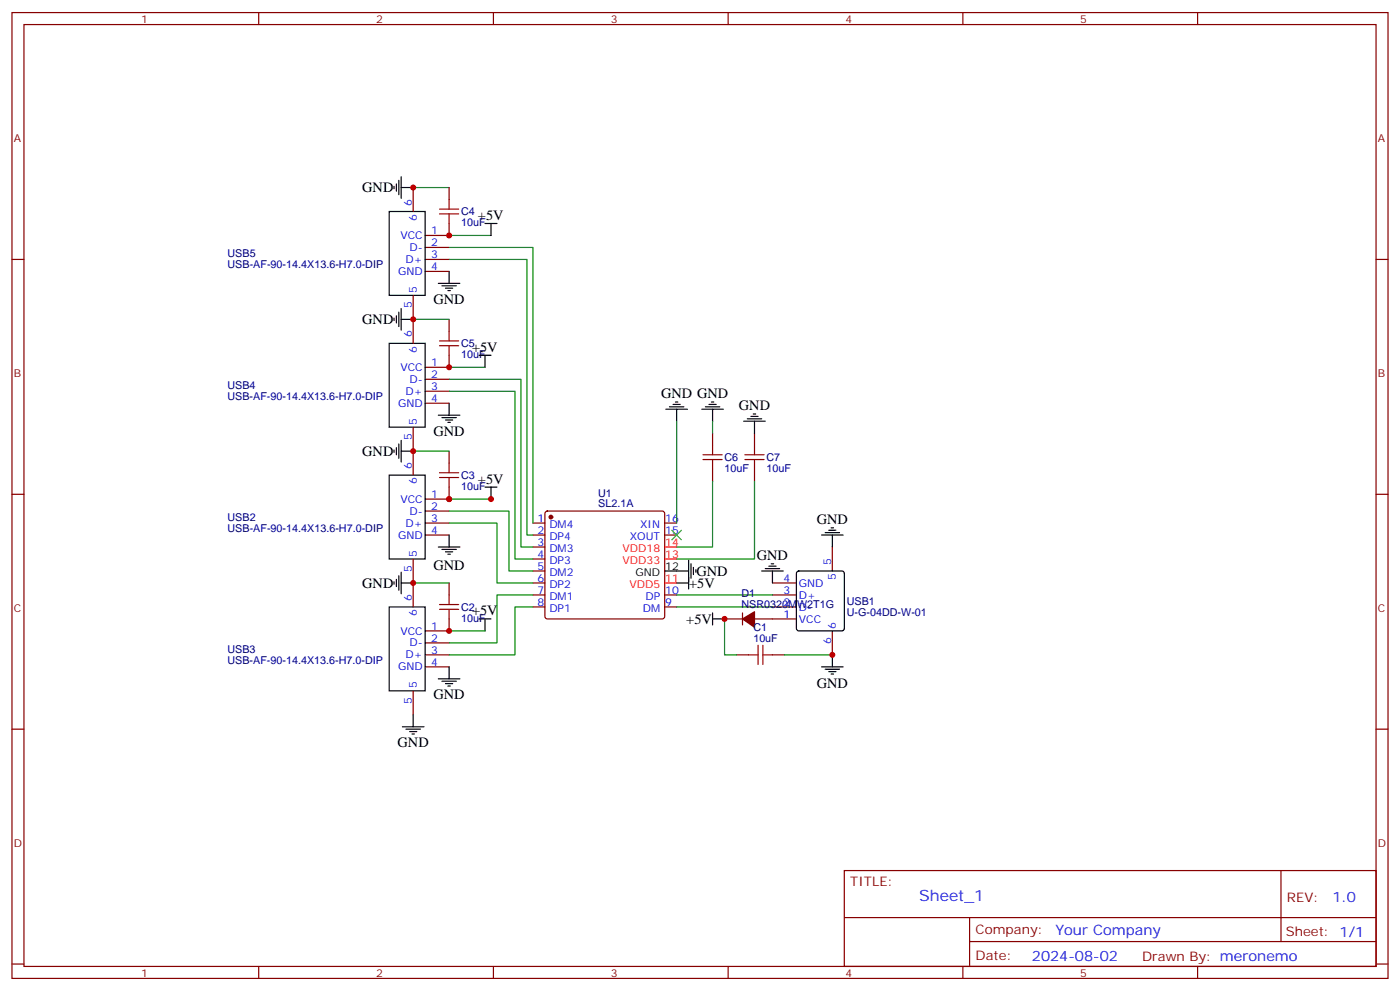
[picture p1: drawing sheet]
<svg xmlns="http://www.w3.org/2000/svg" width="412mm" height="292mm" viewBox="0 0 412 292" stroke-linecap="round" stroke-linejoin="round" font-family="sans-serif">
<g fill="none" stroke="#870000" stroke-width=".35">
<path d="M3.5 3.7h405.4v284.3h-405.4zM7.1 7.2h398.2v277.3h-398.2zM76.2 3.7v3.5M145.3 3.7v3.5M214.5 3.7v3.5M283.6 3.7v3.5M352.8 3.7v3.5M121.7 55.2v7.1M132.3 55.2v3.5M3.5 76.4h3.6M125.2 76.4h7.1M125.2 72.8h7.1"/>
<path d="M125.2 79.9h7.1M132.3 65.8v3.5h-7.1M405.3 76.4h3.6M121.7 87v14.1M132.3 94v3.5M125.2 111.7h7.1M125.2 115.2h7.1M125.2 118.7h7.1M132.3 104.6v3.5h-7.1M121.7 125.8v14.1M132.3 132.8v3.5M209.9 127.5v3.6"/>
<path d="M209.9 138.1v3.5M222.2 127.5v3.6M222.2 138.1v3.5M3.5 145.5h3.6M125.2 150.5h7.1M125.2 154h7.1M125.2 157.5h7.1M132.3 143.4v3.5h-7.1M157 154h3.5M157 157.5h3.5M160.7 150.7l.5-.2h33.9l.5 .2 .2 .5v30.3l-.2 .5-.5 .2h-33.9l-.5-.2-.2-.5v-30.3zM195.8 154h3.5"/>
<path d="M195.8 157.5h3.5M405.3 145.5h3.6M121.7 164.6v14.1M132.3 171.6v3.6M157 171.6h3.5M157 175.2h3.5M157 178.7h3.5M157 161h3.5M157 164.6h3.5M157 168.1h3.5M195.8 175.2h3.5M195.8 178.7h3.5"/>
<path d="M227.5 171.6h7.1M227.5 175.2h7.1M227.5 178.7h7.1M245.2 161v7.1M125.2 189.3h7.1M125.2 192.8h7.1M125.2 196.3h7.1M132.3 182.2v3.5h-7.1M213.4 182.2h5.3M217 192.8h3.5M218.7 180.4v3.6M222.2 182.2h12.4"/>
<path d="M227.5 192.8h3.6M245.2 185.7v7.1M3.5 214.7h3.6M121.7 203.4v7M405.3 214.7h3.6M248.7 256.3h156.6v28.2h-156.6zM377.3 256.3v20.9M248.7 270.1h156.5M285.6 277.2h119.6M285.6 270.1v14.2M3.5 283.8h3.6M76.2 284.5v3.5"/>
<path d="M145.3 284.5v3.5M214.5 284.5v3.5M283.6 284.5v3.5M352.8 284.5v3.5M405.3 283.8h3.6"/>
</g>
<g fill="none" stroke="#000" stroke-width=".35">
<path d="M116.1 54.9v.7M116.8 54.2v2.1M117.5 53.1v4.2M118.2 52v6.4M118.2 55.2h3.5M114.7 62.3h10.5v24.7h-10.5zM132.3 79.9v3.5M142.9 65.8h3.5M144.6 65.8v3.5M116.1 93.7v.7M116.8 93v2.1M117.5 91.9v4.2"/>
<path d="M118.2 90.8v6.4M118.2 94h3.5M129.1 83.4h6.4M130.2 84.1h4.2M131.2 84.8h2.1M131.9 85.5h.7M114.7 101.1h10.5v24.7h-10.5zM132.3 118.7v3.5M141.1 104.6h3.5M142.9 104.6v3.5M197.2 119.8h4.2M198.3 119.1h2.1"/>
<path d="M199 118.4h.7M207.8 119.8h4.2M208.8 119.1h2.2M209.5 118.4h.8M114.7 139.9h10.5v24.7h-10.5zM116.1 132.5v.7M116.8 131.8v2.1M117.5 130.7v4.2M118.2 129.6v6.4M118.2 132.8h3.5M129.1 122.2h6.4M130.2 122.9h4.2"/>
<path d="M131.2 123.6h2.1M131.9 124.4h.7M196.1 120.5h6.4M199.3 120.5v3.5M206.7 120.5h6.4M209.9 120.5v3.5M219.1 124h6.3M220.1 123.3h4.3M221.2 122.6h2.1M221.9 121.9h.7M222.2 124v3.5M132.3 157.5v3.5"/>
<path d="M142.9 143.4h3.5M144.6 143.4v3.5M242 157.5h6.4M243.1 156.8h4.2M244.1 156.1h2.1M244.8 155.4h.7M245.2 157.5v3.5M114.7 178.7h10.5v24.7h-10.5zM116.1 171.3v.7M116.8 170.6v2.1M117.5 169.5v4.2M118.2 171.6h3.5"/>
<path d="M118.2 168.5v6.3M129.1 161h6.4M130.2 161.7h4.2M131.2 162.5h2.1M131.9 163.2h.7M195.8 168.1h7M199.3 171.6h3.5M202.8 164.9v8.5M203.6 166v4.2M204.3 167v2.2M205 167.7v.8M224.4 168.1h6.3"/>
<path d="M225.4 167.4h4.3M226.5 166.7h2.1M227.2 166h.7M227.5 168.1v3.5M234.8 168.3l.5-.2h12.7l.5 .2 .2 .5v16.2l-.2 .5-.5 .2h-12.7l-.5-.2-.2-.5v-16.2zM129.1 199.8h6.4M132.3 196.3v3.5M141.1 182.2h3.5M142.9 182.2v3.5M209.9 182.2h3.5M209.9 180.4v3.6M242 196.3h6.4"/>
<path d="M243.1 197h4.2M244.1 197.7h2.1M244.8 198.4h.7M245.2 192.8v3.5M118.5 214h6.4M119.6 214.7h4.2M120.6 215.4h2.2M121.4 216.1h.7M121.7 210.4v3.6M130.2 200.6h4.2M131.2 201.3h2.1M131.9 202h.7"/>
</g>
<g fill="#870000" stroke="#870000" stroke-width=".35">
<path d="M218.7 182.2l3.5-2.1v4.6z"/>
<circle cx="162.3" cy="152.2" r=".53"/>
</g>
<path d="M195.8 171.6h3.5M195.8 164.6h3.5M195.8 161h3.5" fill="none" stroke="#f00" stroke-width=".35"/>
<g fill="none" stroke="#008700" stroke-width=".35">
<path d="M121.7 55.2h10.6M132.3 76.4h22.9v81.1h1.8M132.3 72.8h24.7v81.2M132.3 69.3h12.3M121.7 94h10.6M132.3 111.7h21.2v49.3h3.5M132.3 115.2h19.4v49.4h5.3M132.3 108.1h10.6M121.7 132.8h10.6M199.3 124v30M209.9 124v3.5M132.3 150.5h17.6v17.6h7.1"/>
<path d="M132.3 154h14.1v17.6h10.6M132.3 146.9h12.3M209.9 141.6v19.4h-10.6M222.2 141.6v23h-22.9M121.7 171.6h10.6M157 175.2h-10.6v14.1h-14.1M157 178.7h-5.3v14.1h-19.4M199.3 175.2h28.2M199.3 178.7h28.2M132.3 185.7h10.6M213.4 182.2v10.6h3.6M231.1 192.8h14.1"/>
</g>
<g fill="none" stroke="#a10000" stroke-width=".35">
<path d="M132.3 58.7v2.9M129.5 63h5.6M129.5 61.6h5.6M132.3 63v2.8M132.3 97.5v2.9M129.5 101.8h5.6M129.5 100.4h5.6M132.3 101.8v2.8M129.5 139.2h5.6M132.3 136.3v2.9M207.1 135.3h5.6M207.1 133.9h5.6"/>
<path d="M209.9 131.1v2.8M209.9 135.3v2.8M219.4 135.3h5.7M219.4 133.9h5.7M222.2 131.1v2.8M222.2 135.3v2.8M129.5 140.6h5.6M132.3 140.6v2.8M129.5 179.4h5.6M129.5 178h5.6M132.3 175.2v2.8M132.3 179.4v2.8"/>
<path d="M220.5 192.8h2.8M223.3 190v5.6M224.7 192.8h2.8M224.7 190v5.6"/>
</g>
<path d="M197.9 156.1l2.8 2.8M200.7 156.1l-2.8 2.8" fill="none" stroke="#3c3" stroke-width=".35"/>
<g fill="#c00">
<circle cx="121.7" cy="171.6" r=".88"/>
<circle cx="213.4" cy="182.2" r=".88"/>
<circle cx="245.2" cy="192.8" r=".88"/>
<circle cx="132.3" cy="185.7" r=".88"/>
<circle cx="121.7" cy="132.8" r=".88"/>
<circle cx="132.3" cy="146.9" r=".88"/>
<circle cx="132.3" cy="69.3" r=".88"/>
<circle cx="121.7" cy="55.2" r=".88"/>
<circle cx="132.3" cy="108.1" r=".88"/>
<circle cx="121.7" cy="94" r=".88"/>
<circle cx="144.6" cy="146.9" r=".88"/>
</g>
<text font-size="4.6" fill="#00f" x="270.8" y="265.3">Sheet_1</text>
<g font-size="4.2">
<text x="106.7" y="56.6">GND</text>
<text x="140.8" y="64.7">+5V</text>
<text x="127.7" y="89.5">GND</text>
<text x="106.7" y="95.4">GND</text>
<text x="139" y="103.5">+5V</text>
<text x="194.7" y="117.3">GND GND</text>
<text x="217.7" y="120.8">GND</text>
<text x="127.7" y="128.2">GND</text>
<text x="106.7" y="134.2">GND</text>
<text x="140.8" y="142.3">+5V</text>
<text x="240.6" y="154.3">GND</text>
<text x="127.7" y="167.7">GND</text>
<text x="223" y="164.9">GND</text>
<text x="106.7" y="173">GND</text>
<text x="203" y="173.1">+5V</text>
<text x="205.1" y="169.5">GND</text>
<text x="139" y="181.2">+5V</text>
<text x="202.2" y="183.6">+5V</text>
<text x="240.6" y="202.4">GND</text>
<text x="127.7" y="205.8">GND</text>
<text x="117.1" y="220">GND</text>
</g>
<g font-size="4.2" fill="#00f">
<text x="392.5" y="265.6">1.0</text>
<text x="310.9" y="275.1">Your Company</text>
<text x="304" y="282.9">2024-08-02</text>
</g>
<g font-size="3.9" fill="#800">
<text x="250.5" y="260.9">TITLE:</text>
<text x="379.1" y="265.6">REV:</text>
<text x="287.4" y="275.1">Company:</text>
<text x="378.7" y="275.7">Sheet: 1/1</text>
<text x="287.4" y="282.8">Date:</text>
<text x="336.4" y="282.8">Drawn By: meronemo</text>
</g>
<g font-size="3.2" fill="#800">
<text x="41.6" y="6.7">1</text>
<text x="110.8" y="6.7">2</text>
<text x="179.9" y="6.7">3</text>
<text x="249.1" y="6.7">4</text>
<text x="318.2" y="6.7">5</text>
<text x="4.1" y="41.8">A</text>
<text x="405.9" y="41.8">A</text>
<text x="4.1" y="110.9">B</text>
<text x="405.9" y="110.9">B</text>
<text x="4.1" y="180.1">C</text>
<text x="405.9" y="180.1">C</text>
<text x="4.1" y="249.2">D</text>
<text x="405.9" y="249.2">D</text>
<text x="41.6" y="287.5">1</text>
<text x="110.8" y="287.5">2</text>
<text x="179.9" y="287.5">3</text>
<text x="249.1" y="287.5">4</text>
<text x="318.2" y="287.5">5</text>
</g>
<g font-size="3.2" fill="#00f">
<text x="121.4" y="60.5" transform="rotate(-90 121.4 60.5)">6</text>
<text x="122.8" y="65" transform="rotate(-90 122.8 65)">6</text>
<text x="117.9" y="70.4">VCC</text>
<text x="127" y="69">1</text>
<text x="119.5" y="77.4">D+</text>
<text x="120.6" y="73.9">D-</text>
<text x="127" y="72.5">2</text>
<text x="127" y="76">3</text>
<text x="117.2" y="81">GND</text>
<text x="127" y="79.6">4</text>
<text x="122.8" y="86.3" transform="rotate(-90 122.8 86.3)">5</text>
<text x="121.4" y="90.7" transform="rotate(-90 121.4 90.7)">5</text>
<text x="121.4" y="99.3" transform="rotate(-90 121.4 99.3)">6</text>
<text x="122.8" y="103.8" transform="rotate(-90 122.8 103.8)">6</text>
<text x="127" y="107.8">1</text>
<text x="117.9" y="109.2">VCC</text>
<text x="120.6" y="112.7">D-</text>
<text x="127" y="111.3">2</text>
<text x="117.2" y="119.8">GND</text>
<text x="119.5" y="116.2">D+</text>
<text x="127" y="114.8">3</text>
<text x="127" y="118.4">4</text>
<text x="122.8" y="125.1" transform="rotate(-90 122.8 125.1)">5</text>
<text x="121.4" y="129.5" transform="rotate(-90 121.4 129.5)">5</text>
<text x="121.4" y="138.1" transform="rotate(-90 121.4 138.1)">6</text>
<text x="122.8" y="142.6" transform="rotate(-90 122.8 142.6)">6</text>
<text x="117.9" y="148">VCC</text>
<text x="127" y="146.6">1</text>
<text x="119.5" y="155">D+</text>
<text x="120.6" y="151.5">D-</text>
<text x="127" y="150.1">2</text>
<text x="127" y="153.6">3</text>
<text x="158.3" y="153.6">1</text>
<text x="161.8" y="155.4">DM4</text>
<text x="188.6" y="155.4">XIN</text>
<text x="196" y="153.6">16</text>
<text x="117.2" y="158.6">GND</text>
<text x="127" y="157.2">4</text>
<text x="158.3" y="157.2">2</text>
<text x="158.3" y="160.7">3</text>
<text x="161.8" y="158.9">DP4</text>
<text x="185.5" y="158.9">XOUT</text>
<text x="196" y="157.2">15</text>
<text x="122.8" y="163.9" transform="rotate(-90 122.8 163.9)">5</text>
<text x="158.3" y="164.2">4</text>
<text x="158.3" y="167.7">5</text>
<text x="161.8" y="162.5">DM3</text>
<text x="161.8" y="166">DP3</text>
<text x="244.8" y="166.3" transform="rotate(-90 244.8 166.3)">5</text>
<text x="121.4" y="168.3" transform="rotate(-90 121.4 168.3)">5</text>
<text x="158.3" y="171.3">6</text>
<text x="161.8" y="169.5">DM2</text>
<text x="161.8" y="173">DP2</text>
<text x="230.8" y="171.3">4</text>
<text x="235.3" y="172.7">GND</text>
<text x="246.2" y="170.8" transform="rotate(-90 246.2 170.8)">5</text>
<text x="121.4" y="176.9" transform="rotate(-90 121.4 176.9)">6</text>
<text x="158.3" y="174.8">7</text>
<text x="158.3" y="178.3">8</text>
<text x="161.8" y="176.6">DM1</text>
<text x="190.1" y="176.6">DP</text>
<text x="196" y="178.3">9</text>
<text x="196" y="174.8">10</text>
<text x="230.8" y="174.8">3</text>
<text x="230.8" y="178.3">2</text>
<text x="235.3" y="176.2">D+</text>
<text x="235.3" y="179.7">D-</text>
<text x="122.8" y="181.4" transform="rotate(-90 122.8 181.4)">6</text>
<text x="127" y="185.4">1</text>
<text x="161.8" y="180.1">DP1</text>
<text x="189.4" y="180.1">DM</text>
<text x="230.8" y="181.9">1</text>
<text x="235.3" y="183.3">VCC</text>
<text x="246.2" y="185" transform="rotate(-90 246.2 185)">6</text>
<text x="117.9" y="186.8">VCC</text>
<text x="120.6" y="190.3">D-</text>
<text x="127" y="188.9">2</text>
<text x="244.8" y="189.5" transform="rotate(-90 244.8 189.5)">6</text>
<text x="117.2" y="197.4">GND</text>
<text x="119.5" y="193.9">D+</text>
<text x="127" y="192.4">3</text>
<text x="127" y="196">4</text>
<text x="122.8" y="202.7" transform="rotate(-90 122.8 202.7)">5</text>
<text x="121.4" y="207.2" transform="rotate(-90 121.4 207.2)">5</text>
</g>
<g font-size="3.2" fill="#000080">
<text x="135.8" y="63.4">C4</text>
<text x="135.8" y="66.6">10uF</text>
<text x="67" y="75.7">USB5</text>
<text x="67" y="79">USB-AF-90-14.4X13.6-H7.0-DIP</text>
<text x="135.8" y="105.4">10uF</text>
<text x="135.8" y="102.2">C5</text>
<text x="67" y="117.7">USB-AF-90-14.4X13.6-H7.0-DIP</text>
<text x="67" y="114.6">USB4</text>
<text x="213.4" y="135.7">C6</text>
<text x="225.8" y="135.7">C7</text>
<text x="135.8" y="141.1">C3</text>
<text x="213.4" y="138.9">10uF</text>
<text x="225.8" y="138.9">10uF</text>
<text x="135.8" y="144.2">10uF</text>
<text x="176.2" y="149.3">SL2.1A</text>
<text x="176.2" y="146.3">U1</text>
<text x="67" y="153.4">USB2</text>
<text x="67" y="156.6">USB-AF-90-14.4X13.6-H7.0-DIP</text>
<text x="135.8" y="179.9">C2</text>
<text x="218.4" y="179">NSR0320MW2T1G</text>
<text x="218.4" y="175.9">D1</text>
<text x="249.4" y="178.1">USB1</text>
<text x="135.8" y="183">10uF</text>
<text x="221.9" y="185.7">C1</text>
<text x="249.4" y="181.2">U-G-04DD-W-01</text>
<text x="221.9" y="188.9">10uF</text>
<text x="67" y="195.4">USB-AF-90-14.4X13.6-H7.0-DIP</text>
<text x="67" y="192.2">USB3</text>
</g>
<g font-size="3.2" fill="#f00">
<text x="196" y="160.7">14</text>
<text x="183.4" y="166">VDD33</text>
<text x="183.4" y="162.5">VDD18</text>
<text x="196" y="164.2">13</text>
<text x="185.4" y="173">VDD5</text>
<text x="196" y="171.3">11</text>
</g>
<g font-size="3.2">
<text x="196" y="167.7">12</text>
<text x="187.2" y="169.5">GND</text>
</g>
</svg>
